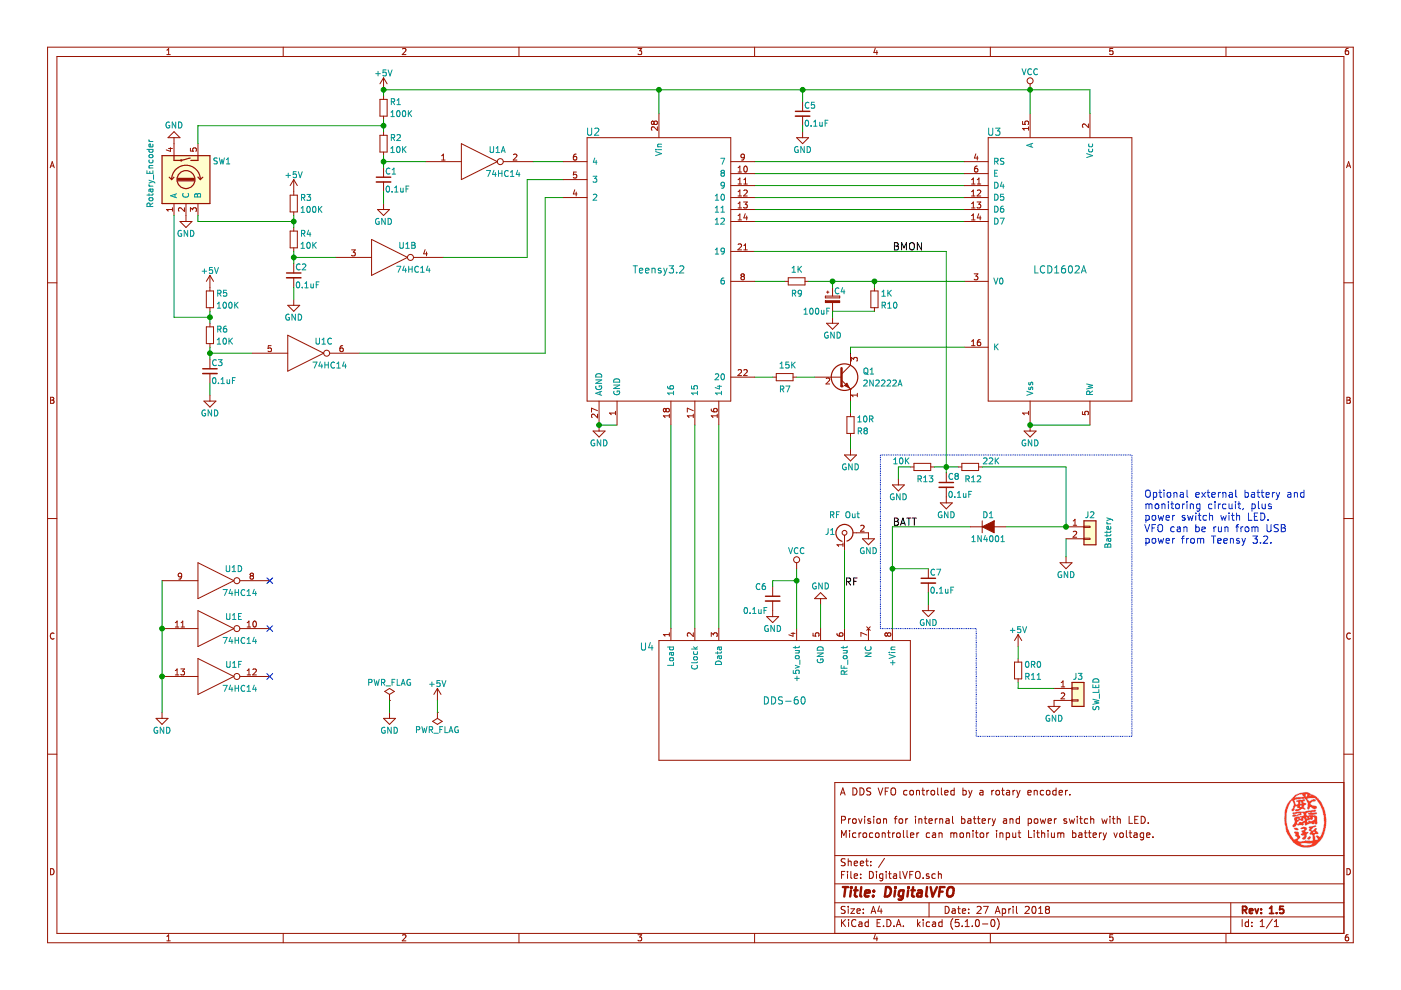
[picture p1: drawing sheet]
EESchema Schematic File Version 4
LIBS:DigitalVFO-cache
EELAYER 26 0
EELAYER END
$Descr A4 11693 8268
encoding utf-8
Sheet 1 1
Title "DigitalVFO"
Date "27 April 2018"
Rev "1.5"
Comp ""
Comment1 "Microcontroller can monitor input Lithium battery voltage."
Comment2 "Provision for internal battery and power switch with LED."
Comment3 ""
Comment4 "A DDS VFO controlled by a rotary encoder."
$EndDescr
$Comp
L DigitalVFO-rescue:74HC14-DigitalVFO U1
U 1 1
P 4000 1350
F 0 "U1" H 4150 1450 50  0000 C CNN
F 1 "74HC14" H 4200 1250 50  0000 C CNN
F 2 "DigitalVFO:Conn_DIP14n" H 4000 1350 50  0001 C CNN
F 3 "" H 4000 1350 50  0001 C CNN
	1    4000 1350
	1    0    0    -1  
$EndComp
$Comp
L DigitalVFO-rescue:74HC14-DigitalVFO U1
U 2 1
P 3250 2150
F 0 "U1" H 3400 2250 50  0000 C CNN
F 1 "74HC14" H 3450 2050 50  0000 C CNN
F 2 "" H 3250 2150 50  0001 C CNN
F 3 "" H 3250 2150 50  0001 C CNN
	2    3250 2150
	1    0    0    -1  
$EndComp
$Comp
L DigitalVFO-rescue:74HC14-DigitalVFO U1
U 3 1
P 2550 2950
F 0 "U1" H 2700 3050 50  0000 C CNN
F 1 "74HC14" H 2750 2850 50  0000 C CNN
F 2 "" H 2550 2950 50  0001 C CNN
F 3 "" H 2550 2950 50  0001 C CNN
	3    2550 2950
	1    0    0    -1  
$EndComp
$Comp
L DigitalVFO-rescue:74HC14-DigitalVFO U1
U 4 1
P 1800 4850
F 0 "U1" H 1950 4950 50  0000 C CNN
F 1 "74HC14" H 2000 4750 50  0000 C CNN
F 2 "" H 1800 4850 50  0001 C CNN
F 3 "" H 1800 4850 50  0001 C CNN
	4    1800 4850
	1    0    0    -1  
$EndComp
$Comp
L DigitalVFO-rescue:74HC14-DigitalVFO U1
U 5 1
P 1800 5250
F 0 "U1" H 1950 5350 50  0000 C CNN
F 1 "74HC14" H 2000 5150 50  0000 C CNN
F 2 "" H 1800 5250 50  0001 C CNN
F 3 "" H 1800 5250 50  0001 C CNN
	5    1800 5250
	1    0    0    -1  
$EndComp
$Comp
L DigitalVFO-rescue:74HC14-DigitalVFO U1
U 6 1
P 1800 5650
F 0 "U1" H 1950 5750 50  0000 C CNN
F 1 "74HC14" H 2000 5550 50  0000 C CNN
F 2 "" H 1800 5650 50  0001 C CNN
F 3 "" H 1800 5650 50  0001 C CNN
	6    1800 5650
	1    0    0    -1  
$EndComp
$Comp
L DigitalVFO-rescue:Rotary_Encoder_Switch-DigitalVFO SW1
U 1 1
P 1550 1500
F 0 "SW1" V 1700 1200 50  0000 C CNN
F 1 "Rotary_Encoder" H 1600 1800 50  0000 C CNN
F 2 "DigitalVFO:Conn_RE_Switch" H 1450 1660 50  0001 C CNN
F 3 "" H 1550 1760 50  0001 C CNN
	1    1550 1500
	0    -1   -1   0   
$EndComp
$Comp
L DigitalVFO-rescue:Q_NPN_EBC-DigitalVFO Q1
U 1 1
P 7050 3150
F 0 "Q1" H 7200 3200 50  0000 L CNN
F 1 "2N2222A" H 7200 3100 50  0000 L CNN
F 2 "DigitalVFO:Con_2N222A" H 7200 3250 50  0001 C CNN
F 3 "" H 7000 3150 50  0001 C CNN
	1    7050 3150
	1    0    0    -1  
$EndComp
$Comp
L power:GND #PWR01
U 1 1
P 1350 5950
F 0 "#PWR01" H 1350 5700 50  0001 C CNN
F 1 "GND" H 1350 5800 50  0000 C CNN
F 2 "" H 1350 5950 50  0001 C CNN
F 3 "" H 1350 5950 50  0001 C CNN
	1    1350 5950
	1    0    0    -1  
$EndComp
NoConn ~ 2250 4850
NoConn ~ 2250 5250
NoConn ~ 2250 5650
$Comp
L power:GND #PWR02
U 1 1
P 6850 5050
F 0 "#PWR02" H 6850 4800 50  0001 C CNN
F 1 "GND" H 6850 4900 50  0000 C CNN
F 2 "" H 6850 5050 50  0001 C CNN
F 3 "" H 6850 5050 50  0001 C CNN
	1    6850 5050
	-1   0    0    1   
$EndComp
$Comp
L power:GND #PWR03
U 1 1
P 7250 4450
F 0 "#PWR03" H 7250 4200 50  0001 C CNN
F 1 "GND" H 7250 4300 50  0000 C CNN
F 2 "" H 7250 4450 50  0001 C CNN
F 3 "" H 7250 4450 50  0001 C CNN
	1    7250 4450
	1    0    0    -1  
$EndComp
$Comp
L power:GND #PWR04
U 1 1
P 5000 3550
F 0 "#PWR04" H 5000 3300 50  0001 C CNN
F 1 "GND" H 5000 3400 50  0000 C CNN
F 2 "" H 5000 3550 50  0001 C CNN
F 3 "" H 5000 3550 50  0001 C CNN
	1    5000 3550
	1    0    0    -1  
$EndComp
Wire Wire Line
	1350 4850 1350 5250
Connection ~ 1350 5250
Connection ~ 1350 5650
Wire Wire Line
	5600 3550 5600 5250
Wire Wire Line
	5800 3550 5800 5250
Wire Wire Line
	6000 3550 6000 5250
Wire Wire Line
	6650 4750 6650 4850
Wire Wire Line
	6850 5050 6850 5250
Wire Wire Line
	5000 3550 5150 3550
Wire Wire Line
	6300 1350 8050 1350
Wire Wire Line
	8050 1450 6300 1450
Wire Wire Line
	6300 1550 8050 1550
Wire Wire Line
	6300 1650 8050 1650
Wire Wire Line
	8050 1750 6300 1750
Wire Wire Line
	6300 1850 8050 1850
$Comp
L DigitalVFO-rescue:R_Small-DigitalVFO R7
U 1 1
P 6550 3150
F 0 "R7" V 6650 3100 50  0000 L CNN
F 1 "15K" V 6450 3100 50  0000 L CNN
F 2 "DigitalVFO:Res_SmH" H 6550 3150 50  0001 C CNN
F 3 "" H 6550 3150 50  0001 C CNN
	1    6550 3150
	0    1    1    0   
$EndComp
Wire Wire Line
	6300 3150 6450 3150
Wire Wire Line
	6650 3150 6800 3150
$Comp
L DigitalVFO-rescue:LCD1602A-DigitalVFO U3
U 1 1
P 8850 2250
F 0 "U3" H 8300 3400 60  0000 C CNN
F 1 "LCD1602A" H 8850 2250 60  0000 C CNN
F 2 "DigitalVFO:Conn_LCD16" H 8850 2250 60  0001 C CNN
F 3 "" H 8850 2250 60  0001 C CNN
	1    8850 2250
	1    0    0    -1  
$EndComp
Wire Wire Line
	7100 2950 7100 2900
Wire Wire Line
	7100 2900 8050 2900
$Comp
L DigitalVFO-rescue:R_Small-DigitalVFO R8
U 1 1
P 7100 3550
F 0 "R8" H 7150 3500 50  0000 L CNN
F 1 "10R" H 7150 3600 50  0000 L CNN
F 2 "DigitalVFO:Res_SmH" H 7100 3550 50  0001 C CNN
F 3 "" H 7100 3550 50  0001 C CNN
	1    7100 3550
	1    0    0    -1  
$EndComp
$Comp
L power:GND #PWR05
U 1 1
P 7100 3750
F 0 "#PWR05" H 7100 3500 50  0001 C CNN
F 1 "GND" H 7100 3600 50  0000 C CNN
F 2 "" H 7100 3750 50  0001 C CNN
F 3 "" H 7100 3750 50  0001 C CNN
	1    7100 3750
	1    0    0    -1  
$EndComp
Wire Wire Line
	7100 3350 7100 3450
Wire Wire Line
	7100 3650 7100 3750
$Comp
L DigitalVFO-rescue:C_Small-DigitalVFO C6
U 1 1
P 6450 5000
F 0 "C6" H 6300 5100 50  0000 L CNN
F 1 "0.1uF" H 6200 4900 50  0000 L CNN
F 2 "DigitalVFO:Cap_SmV" H 6450 5000 50  0001 C CNN
F 3 "" H 6450 5000 50  0001 C CNN
	1    6450 5000
	1    0    0    -1  
$EndComp
$Comp
L power:GND #PWR06
U 1 1
P 6450 5100
F 0 "#PWR06" H 6450 4850 50  0001 C CNN
F 1 "GND" H 6450 4950 50  0000 C CNN
F 2 "" H 6450 5100 50  0001 C CNN
F 3 "" H 6450 5100 50  0001 C CNN
	1    6450 5100
	1    0    0    -1  
$EndComp
Connection ~ 6650 4850
$Comp
L DigitalVFO-rescue:R_Small-DigitalVFO R9
U 1 1
P 6650 2350
F 0 "R9" V 6750 2300 50  0000 L CNN
F 1 "1K" V 6550 2300 50  0000 L CNN
F 2 "DigitalVFO:Res_SmH" H 6650 2350 50  0001 C CNN
F 3 "" H 6650 2350 50  0001 C CNN
	1    6650 2350
	0    1    1    0   
$EndComp
$Comp
L DigitalVFO-rescue:CP_Small-DigitalVFO C4
U 1 1
P 6950 2500
F 0 "C4" H 6960 2570 50  0000 L CNN
F 1 "100uF" H 6700 2400 50  0000 L CNN
F 2 "DigitalVFO:Conn_CElec_v" H 6950 2500 50  0001 C CNN
F 3 "" H 6950 2500 50  0001 C CNN
	1    6950 2500
	1    0    0    -1  
$EndComp
$Comp
L DigitalVFO-rescue:R_Small-DigitalVFO R10
U 1 1
P 7300 2500
F 0 "R10" H 7350 2450 50  0000 L CNN
F 1 "1K" H 7350 2550 50  0000 L CNN
F 2 "DigitalVFO:Res_SmH" H 7300 2500 50  0001 C CNN
F 3 "" H 7300 2500 50  0001 C CNN
	1    7300 2500
	1    0    0    -1  
$EndComp
Wire Wire Line
	6950 2600 7300 2600
$Comp
L power:GND #PWR07
U 1 1
P 6950 2650
F 0 "#PWR07" H 6950 2400 50  0001 C CNN
F 1 "GND" H 6950 2500 50  0000 C CNN
F 2 "" H 6950 2650 50  0001 C CNN
F 3 "" H 6950 2650 50  0001 C CNN
	1    6950 2650
	1    0    0    -1  
$EndComp
Wire Wire Line
	6950 2400 6950 2350
Connection ~ 6950 2350
Wire Wire Line
	7300 2350 7300 2400
Connection ~ 7300 2350
Wire Wire Line
	6950 2650 6950 2600
Wire Wire Line
	6300 2350 6550 2350
Wire Wire Line
	6750 2350 6950 2350
$Comp
L DigitalVFO-rescue:R_Small-DigitalVFO R1
U 1 1
P 3200 900
F 0 "R1" H 3250 950 50  0000 L CNN
F 1 "100K" H 3250 850 50  0000 L CNN
F 2 "DigitalVFO:Res_SmH" H 3200 900 50  0001 C CNN
F 3 "" H 3200 900 50  0001 C CNN
	1    3200 900 
	1    0    0    -1  
$EndComp
$Comp
L DigitalVFO-rescue:R_Small-DigitalVFO R2
U 1 1
P 3200 1200
F 0 "R2" H 3250 1250 50  0000 L CNN
F 1 "10K" H 3250 1150 50  0000 L CNN
F 2 "DigitalVFO:Res_SmH" H 3200 1200 50  0001 C CNN
F 3 "" H 3200 1200 50  0001 C CNN
	1    3200 1200
	1    0    0    -1  
$EndComp
$Comp
L DigitalVFO-rescue:C_Small-DigitalVFO C1
U 1 1
P 3200 1500
F 0 "C1" H 3210 1570 50  0000 L CNN
F 1 "0.1uF" H 3210 1420 50  0000 L CNN
F 2 "DigitalVFO:Cap_SmV" H 3200 1500 50  0001 C CNN
F 3 "" H 3200 1500 50  0001 C CNN
	1    3200 1500
	1    0    0    -1  
$EndComp
$Comp
L power:GND #PWR08
U 1 1
P 3200 1700
F 0 "#PWR08" H 3200 1450 50  0001 C CNN
F 1 "GND" H 3200 1550 50  0000 C CNN
F 2 "" H 3200 1700 50  0001 C CNN
F 3 "" H 3200 1700 50  0001 C CNN
	1    3200 1700
	1    0    0    -1  
$EndComp
Wire Wire Line
	3200 1000 3200 1050
Wire Wire Line
	3200 1300 3200 1350
Wire Wire Line
	3550 1350 3200 1350
Connection ~ 3200 1350
Wire Wire Line
	3200 1600 3200 1700
$Comp
L DigitalVFO-rescue:R_Small-DigitalVFO R5
U 1 1
P 1750 2500
F 0 "R5" H 1800 2550 50  0000 L CNN
F 1 "100K" H 1800 2450 50  0000 L CNN
F 2 "DigitalVFO:Res_SmH" H 1750 2500 50  0001 C CNN
F 3 "" H 1750 2500 50  0001 C CNN
	1    1750 2500
	1    0    0    -1  
$EndComp
$Comp
L DigitalVFO-rescue:R_Small-DigitalVFO R6
U 1 1
P 1750 2800
F 0 "R6" H 1800 2850 50  0000 L CNN
F 1 "10K" H 1800 2750 50  0000 L CNN
F 2 "DigitalVFO:Res_SmH" H 1750 2800 50  0001 C CNN
F 3 "" H 1750 2800 50  0001 C CNN
	1    1750 2800
	1    0    0    -1  
$EndComp
$Comp
L DigitalVFO-rescue:C_Small-DigitalVFO C3
U 1 1
P 1750 3100
F 0 "C3" H 1760 3170 50  0000 L CNN
F 1 "0.1uF" H 1760 3020 50  0000 L CNN
F 2 "DigitalVFO:Cap_SmV" H 1750 3100 50  0001 C CNN
F 3 "" H 1750 3100 50  0001 C CNN
	1    1750 3100
	1    0    0    -1  
$EndComp
$Comp
L power:GND #PWR09
U 1 1
P 1750 3300
F 0 "#PWR09" H 1750 3050 50  0001 C CNN
F 1 "GND" H 1750 3150 50  0000 C CNN
F 2 "" H 1750 3300 50  0001 C CNN
F 3 "" H 1750 3300 50  0001 C CNN
	1    1750 3300
	1    0    0    -1  
$EndComp
Wire Wire Line
	1750 2600 1750 2650
Wire Wire Line
	1750 2900 1750 2950
Wire Wire Line
	2100 2950 1750 2950
Connection ~ 1750 2950
Wire Wire Line
	1750 3200 1750 3300
$Comp
L DigitalVFO-rescue:R_Small-DigitalVFO R3
U 1 1
P 2450 1700
F 0 "R3" H 2500 1750 50  0000 L CNN
F 1 "100K" H 2500 1650 50  0000 L CNN
F 2 "DigitalVFO:Res_SmH" H 2450 1700 50  0001 C CNN
F 3 "" H 2450 1700 50  0001 C CNN
	1    2450 1700
	1    0    0    -1  
$EndComp
$Comp
L DigitalVFO-rescue:R_Small-DigitalVFO R4
U 1 1
P 2450 2000
F 0 "R4" H 2500 2050 50  0000 L CNN
F 1 "10K" H 2500 1950 50  0000 L CNN
F 2 "DigitalVFO:Res_SmH" H 2450 2000 50  0001 C CNN
F 3 "" H 2450 2000 50  0001 C CNN
	1    2450 2000
	1    0    0    -1  
$EndComp
$Comp
L DigitalVFO-rescue:C_Small-DigitalVFO C2
U 1 1
P 2450 2300
F 0 "C2" H 2460 2370 50  0000 L CNN
F 1 "0.1uF" H 2460 2220 50  0000 L CNN
F 2 "DigitalVFO:Cap_SmV" H 2450 2300 50  0001 C CNN
F 3 "" H 2450 2300 50  0001 C CNN
	1    2450 2300
	1    0    0    -1  
$EndComp
$Comp
L power:GND #PWR010
U 1 1
P 2450 2500
F 0 "#PWR010" H 2450 2250 50  0001 C CNN
F 1 "GND" H 2450 2350 50  0000 C CNN
F 2 "" H 2450 2500 50  0001 C CNN
F 3 "" H 2450 2500 50  0001 C CNN
	1    2450 2500
	1    0    0    -1  
$EndComp
Wire Wire Line
	2450 1800 2450 1850
Wire Wire Line
	2450 2100 2450 2150
Wire Wire Line
	2800 2150 2450 2150
Connection ~ 2450 2150
Wire Wire Line
	2450 2400 2450 2500
Wire Wire Line
	3200 750  5500 750 
Wire Wire Line
	5500 750  5500 950 
$Comp
L power:+5V #PWR011
U 1 1
P 3200 750
F 0 "#PWR011" H 3200 600 50  0001 C CNN
F 1 "+5V" H 3200 890 50  0000 C CNN
F 2 "" H 3200 750 50  0001 C CNN
F 3 "" H 3200 750 50  0001 C CNN
	1    3200 750 
	1    0    0    -1  
$EndComp
Wire Wire Line
	4450 1350 4700 1350
$Comp
L power:+5V #PWR012
U 1 1
P 2450 1600
F 0 "#PWR012" H 2450 1450 50  0001 C CNN
F 1 "+5V" H 2450 1740 50  0000 C CNN
F 2 "" H 2450 1600 50  0001 C CNN
F 3 "" H 2450 1600 50  0001 C CNN
	1    2450 1600
	1    0    0    -1  
$EndComp
$Comp
L power:+5V #PWR013
U 1 1
P 1750 2400
F 0 "#PWR013" H 1750 2250 50  0001 C CNN
F 1 "+5V" H 1750 2540 50  0000 C CNN
F 2 "" H 1750 2400 50  0001 C CNN
F 3 "" H 1750 2400 50  0001 C CNN
	1    1750 2400
	1    0    0    -1  
$EndComp
Wire Wire Line
	1650 1200 1650 1050
Wire Wire Line
	1650 1050 3200 1050
Connection ~ 3200 1050
$Comp
L power:GND #PWR014
U 1 1
P 1450 1200
F 0 "#PWR014" H 1450 950 50  0001 C CNN
F 1 "GND" H 1450 1050 50  0000 C CNN
F 2 "" H 1450 1200 50  0001 C CNN
F 3 "" H 1450 1200 50  0001 C CNN
	1    1450 1200
	-1   0    0    1   
$EndComp
$Comp
L power:GND #PWR015
U 1 1
P 1550 1800
F 0 "#PWR015" H 1550 1550 50  0001 C CNN
F 1 "GND" H 1550 1650 50  0000 C CNN
F 2 "" H 1550 1800 50  0001 C CNN
F 3 "" H 1550 1800 50  0001 C CNN
	1    1550 1800
	1    0    0    -1  
$EndComp
Wire Wire Line
	1650 1800 1650 1850
Wire Wire Line
	1650 1850 2450 1850
Connection ~ 2450 1850
Wire Wire Line
	1450 1800 1450 2650
Wire Wire Line
	1450 2650 1750 2650
Connection ~ 1750 2650
Wire Wire Line
	3700 2150 4400 2150
Wire Wire Line
	4400 2150 4400 1500
Wire Wire Line
	4400 1500 4700 1500
Wire Wire Line
	3000 2950 4550 2950
Wire Wire Line
	4550 2950 4550 1650
Wire Wire Line
	4550 1650 4700 1650
Wire Wire Line
	6450 4900 6450 4850
Wire Wire Line
	6450 4850 6650 4850
Wire Wire Line
	9100 750  9100 950 
Connection ~ 5500 750 
Wire Wire Line
	8600 950  8600 750 
Connection ~ 8600 750 
Wire Wire Line
	8600 3550 9100 3550
$Comp
L power:GND #PWR016
U 1 1
P 8600 3550
F 0 "#PWR016" H 8600 3300 50  0001 C CNN
F 1 "GND" H 8600 3400 50  0000 C CNN
F 2 "" H 8600 3550 50  0001 C CNN
F 3 "" H 8600 3550 50  0001 C CNN
	1    8600 3550
	1    0    0    -1  
$EndComp
$Comp
L DigitalVFO-rescue:Conn_01x02-DigitalVFO J2
U 1 1
P 9100 4450
F 0 "J2" H 9100 4600 50  0000 C CNN
F 1 "Battery" V 9250 4450 50  0000 C CNN
F 2 "DigitalVFO:Conn_Power_2" H 9100 4500 50  0001 C CNN
F 3 "" H 9100 4500 50  0001 C CNN
	1    9100 4450
	1    0    0    -1  
$EndComp
$Comp
L DigitalVFO-rescue:D_ALT-DigitalVFO D1
U 1 1
P 8250 4400
F 0 "D1" H 8250 4500 50  0000 C CNN
F 1 "1N4001" H 8250 4300 50  0000 C CNN
F 2 "DigitalVFO:Diode_SmH" H 8250 4400 50  0001 C CNN
F 3 "" H 8250 4400 50  0001 C CNN
	1    8250 4400
	1    0    0    -1  
$EndComp
$Comp
L DigitalVFO-rescue:C_Small-DigitalVFO C7
U 1 1
P 7750 4850
F 0 "C7" H 7760 4920 50  0000 L CNN
F 1 "0.1uF" H 7760 4770 50  0000 L CNN
F 2 "DigitalVFO:Cap_SmV" H 7750 4850 50  0001 C CNN
F 3 "" H 7750 4850 50  0001 C CNN
	1    7750 4850
	1    0    0    -1  
$EndComp
Wire Wire Line
	8900 4400 8400 4400
Wire Wire Line
	8100 4400 7450 4400
Wire Wire Line
	7450 4400 7450 4750
$Comp
L power:GND #PWR017
U 1 1
P 7750 5050
F 0 "#PWR017" H 7750 4800 50  0001 C CNN
F 1 "GND" H 7750 4900 50  0000 C CNN
F 2 "" H 7750 5050 50  0001 C CNN
F 3 "" H 7750 5050 50  0001 C CNN
	1    7750 5050
	1    0    0    -1  
$EndComp
$Comp
L power:GND #PWR018
U 1 1
P 8900 4650
F 0 "#PWR018" H 8900 4400 50  0001 C CNN
F 1 "GND" H 8900 4500 50  0000 C CNN
F 2 "" H 8900 4650 50  0001 C CNN
F 3 "" H 8900 4650 50  0001 C CNN
	1    8900 4650
	1    0    0    -1  
$EndComp
Wire Wire Line
	8900 4500 8900 4650
$Comp
L DigitalVFO-rescue:DDS-60-DigitalVFO U4
U 1 1
P 6550 5850
F 0 "U4" H 5400 6300 60  0000 C CNN
F 1 "DDS-60" H 6550 5850 60  0000 C CNN
F 2 "DigitalVFO:Conn_DDS8" H 6550 6100 60  0001 C CNN
F 3 "" H 6550 6100 60  0001 C CNN
	1    6550 5850
	1    0    0    -1  
$EndComp
$Comp
L DigitalVFO-rescue:Conn_01x02-DigitalVFO J3
U 1 1
P 9000 5800
F 0 "J3" H 9000 5950 50  0000 C CNN
F 1 "SW_LED" V 9150 5800 50  0000 C CNN
F 2 "DigitalVFO:Conn_Power_2" H 9000 5850 50  0001 C CNN
F 3 "" H 9000 5850 50  0001 C CNN
	1    9000 5800
	1    0    0    -1  
$EndComp
$Comp
L DigitalVFO-rescue:R_Small-DigitalVFO R11
U 1 1
P 8500 5600
F 0 "R11" H 8550 5550 50  0000 L CNN
F 1 "0R0" H 8550 5650 50  0000 L CNN
F 2 "DigitalVFO:Res_SmH" H 8500 5600 50  0001 C CNN
F 3 "" H 8500 5600 50  0001 C CNN
	1    8500 5600
	1    0    0    -1  
$EndComp
$Comp
L power:GND #PWR019
U 1 1
P 8800 5850
F 0 "#PWR019" H 8800 5600 50  0001 C CNN
F 1 "GND" H 8800 5700 50  0000 C CNN
F 2 "" H 8800 5850 50  0001 C CNN
F 3 "" H 8800 5850 50  0001 C CNN
	1    8800 5850
	1    0    0    -1  
$EndComp
Wire Wire Line
	8500 5700 8500 5750
Wire Wire Line
	8500 5750 8800 5750
$Comp
L power:+5V #PWR020
U 1 1
P 8500 5400
F 0 "#PWR020" H 8500 5250 50  0001 C CNN
F 1 "+5V" H 8500 5540 50  0000 C CNN
F 2 "" H 8500 5400 50  0001 C CNN
F 3 "" H 8500 5400 50  0001 C CNN
	1    8500 5400
	1    0    0    -1  
$EndComp
Wire Wire Line
	8500 5400 8500 5500
Wire Wire Line
	7450 4750 7750 4750
Connection ~ 7450 4750
Wire Wire Line
	7750 4950 7750 5050
$Comp
L DigitalVFO-rescue:C_Small-DigitalVFO C5
U 1 1
P 6700 950
F 0 "C5" H 6710 1020 50  0000 L CNN
F 1 "0.1uF" H 6710 870 50  0000 L CNN
F 2 "DigitalVFO:Cap_SmV" H 6700 950 50  0001 C CNN
F 3 "" H 6700 950 50  0001 C CNN
	1    6700 950 
	1    0    0    -1  
$EndComp
$Comp
L power:GND #PWR021
U 1 1
P 6700 1100
F 0 "#PWR021" H 6700 850 50  0001 C CNN
F 1 "GND" H 6700 950 50  0000 C CNN
F 2 "" H 6700 1100 50  0001 C CNN
F 3 "" H 6700 1100 50  0001 C CNN
	1    6700 1100
	1    0    0    -1  
$EndComp
Wire Wire Line
	6700 850  6700 750 
Connection ~ 6700 750 
Wire Wire Line
	6700 1050 6700 1100
$Comp
L DigitalVFO-rescue:Conn_Coaxial-DigitalVFO J1
U 1 1
P 7050 4450
F 0 "J1" H 6930 4460 50  0000 C CNN
F 1 "RF Out" H 7050 4600 50  0000 C CNN
F 2 "DigitalVFO:BNC_Socket_TYCO-AMP" V 7050 4450 50  0001 C CNN
F 3 "" V 7050 4450 50  0001 C CNN
	1    7050 4450
	1    0    0    -1  
$EndComp
$Comp
L power:VCC #PWR022
U 1 1
P 8600 750
F 0 "#PWR022" H 8600 600 50  0001 C CNN
F 1 "VCC" H 8600 900 50  0000 C CNN
F 2 "" H 8600 750 50  0001 C CNN
F 3 "" H 8600 750 50  0001 C CNN
	1    8600 750 
	1    0    0    -1  
$EndComp
$Comp
L power:PWR_FLAG #FLG023
U 1 1
P 3250 5850
F 0 "#FLG023" H 3250 5925 50  0001 C CNN
F 1 "PWR_FLAG" H 3250 6000 50  0000 C CNN
F 2 "" H 3250 5850 50  0001 C CNN
F 3 "" H 3250 5850 50  0001 C CNN
	1    3250 5850
	1    0    0    -1  
$EndComp
$Comp
L power:GND #PWR024
U 1 1
P 3250 5950
F 0 "#PWR024" H 3250 5700 50  0001 C CNN
F 1 "GND" H 3250 5800 50  0000 C CNN
F 2 "" H 3250 5950 50  0001 C CNN
F 3 "" H 3250 5950 50  0001 C CNN
	1    3250 5950
	1    0    0    -1  
$EndComp
Wire Wire Line
	3250 5850 3250 5950
$Comp
L power:PWR_FLAG #FLG025
U 1 1
P 3650 5950
F 0 "#FLG025" H 3650 6025 50  0001 C CNN
F 1 "PWR_FLAG" H 3650 6100 50  0000 C CNN
F 2 "" H 3650 5950 50  0001 C CNN
F 3 "" H 3650 5950 50  0001 C CNN
	1    3650 5950
	-1   0    0    1   
$EndComp
$Comp
L power:+5V #PWR026
U 1 1
P 3650 5850
F 0 "#PWR026" H 3650 5700 50  0001 C CNN
F 1 "+5V" H 3650 5990 50  0000 C CNN
F 2 "" H 3650 5850 50  0001 C CNN
F 3 "" H 3650 5850 50  0001 C CNN
	1    3650 5850
	1    0    0    -1  
$EndComp
Wire Wire Line
	3650 5950 3650 5850
$Comp
L power:VCC #PWR027
U 1 1
P 6650 4750
F 0 "#PWR027" H 6650 4600 50  0001 C CNN
F 1 "VCC" H 6650 4900 50  0000 C CNN
F 2 "" H 6650 4750 50  0001 C CNN
F 3 "" H 6650 4750 50  0001 C CNN
	1    6650 4750
	1    0    0    -1  
$EndComp
Wire Notes Line
	9450 3800 9450 6150
Wire Notes Line
	9450 6150 8150 6150
Wire Notes Line
	8150 6150 8150 5250
Wire Notes Line
	8150 5250 7350 5250
Wire Notes Line
	7350 5250 7350 3800
Text Notes 9550 4550 0    60   ~ 0
Optional external battery and\nmonitoring circuit, plus\npower switch with LED.\nVFO can be run from USB\npower from Teensy 3.2.
Wire Notes Line
	7350 3800 9450 3800
$Comp
L DigitalVFO-rescue:R_Small-DigitalVFO R12
U 1 1
P 8100 3900
F 0 "R12" V 8200 3850 50  0000 L CNN
F 1 "22K" V 8050 4000 50  0000 L CNN
F 2 "DigitalVFO:Res_SmH" H 8100 3900 50  0001 C CNN
F 3 "" H 8100 3900 50  0001 C CNN
	1    8100 3900
	0    1    1    0   
$EndComp
$Comp
L DigitalVFO-rescue:R_Small-DigitalVFO R13
U 1 1
P 7700 3900
F 0 "R13" V 7800 3850 50  0000 L CNN
F 1 "10K" V 7650 3650 50  0000 L CNN
F 2 "DigitalVFO:Res_SmH" H 7700 3900 50  0001 C CNN
F 3 "" H 7700 3900 50  0001 C CNN
	1    7700 3900
	0    1    1    0   
$EndComp
Wire Wire Line
	7800 3900 7900 3900
Wire Wire Line
	8200 3900 8900 3900
Wire Wire Line
	8900 3900 8900 4400
Connection ~ 8900 4400
$Comp
L DigitalVFO-rescue:C_Small-DigitalVFO C8
U 1 1
P 7900 4050
F 0 "C8" H 7910 4120 50  0000 L CNN
F 1 "0.1uF" H 7910 3970 50  0000 L CNN
F 2 "DigitalVFO:Cap_SmV" H 7900 4050 50  0001 C CNN
F 3 "" H 7900 4050 50  0001 C CNN
	1    7900 4050
	1    0    0    -1  
$EndComp
Wire Wire Line
	7900 2100 7900 3900
Connection ~ 7900 3900
$Comp
L power:GND #PWR028
U 1 1
P 7900 4150
F 0 "#PWR028" H 7900 3900 50  0001 C CNN
F 1 "GND" H 7900 4000 50  0000 C CNN
F 2 "" H 7900 4150 50  0001 C CNN
F 3 "" H 7900 4150 50  0001 C CNN
	1    7900 4150
	1    0    0    -1  
$EndComp
$Comp
L power:GND #PWR029
U 1 1
P 7500 4000
F 0 "#PWR029" H 7500 3750 50  0001 C CNN
F 1 "GND" H 7500 3850 50  0000 C CNN
F 2 "" H 7500 4000 50  0001 C CNN
F 3 "" H 7500 4000 50  0001 C CNN
	1    7500 4000
	1    0    0    -1  
$EndComp
Wire Wire Line
	7500 4000 7500 3900
Wire Wire Line
	7500 3900 7600 3900
$Comp
L DigitalVFO-rescue:Teensy3.2-DigitalVFO U2
U 1 1
P 5500 2250
F 0 "U2" H 4950 3400 60  0000 C CNN
F 1 "Teensy3.2" H 5500 2250 60  0000 C CNN
F 2 "" H 5500 2250 60  0001 C CNN
F 3 "" H 5500 2250 60  0001 C CNN
	1    5500 2250
	1    0    0    -1  
$EndComp
Connection ~ 3200 750 
Connection ~ 5000 3550
Connection ~ 8600 3550
Wire Wire Line
	3200 750  3200 800 
Text Label 7450 2100 0    60   ~ 0
BMON
Text Label 7050 4900 0    60   ~ 0
RF
Text Label 7450 4400 0    60   ~ 0
BATT
Wire Wire Line
	1350 5250 1350 5650
Wire Wire Line
	1350 5650 1350 5950
Wire Wire Line
	6650 4850 6650 5250
Wire Wire Line
	6950 2350 7300 2350
Wire Wire Line
	7300 2350 8050 2350
Wire Wire Line
	3200 1350 3200 1400
Wire Wire Line
	1750 2950 1750 3000
Wire Wire Line
	2450 2150 2450 2200
Wire Wire Line
	3200 1050 3200 1100
Wire Wire Line
	2450 1850 2450 1900
Wire Wire Line
	1750 2650 1750 2700
Wire Wire Line
	5500 750  6700 750 
Wire Wire Line
	8600 750  9100 750 
Wire Wire Line
	7450 4750 7450 5250
Wire Wire Line
	6700 750  8600 750 
Wire Wire Line
	7900 3900 8000 3900
Wire Wire Line
	7900 3900 7900 3950
Wire Wire Line
	7050 4600 7050 5250
Wire Wire Line
	6300 2100 7900 2100
$EndSCHEMATC
